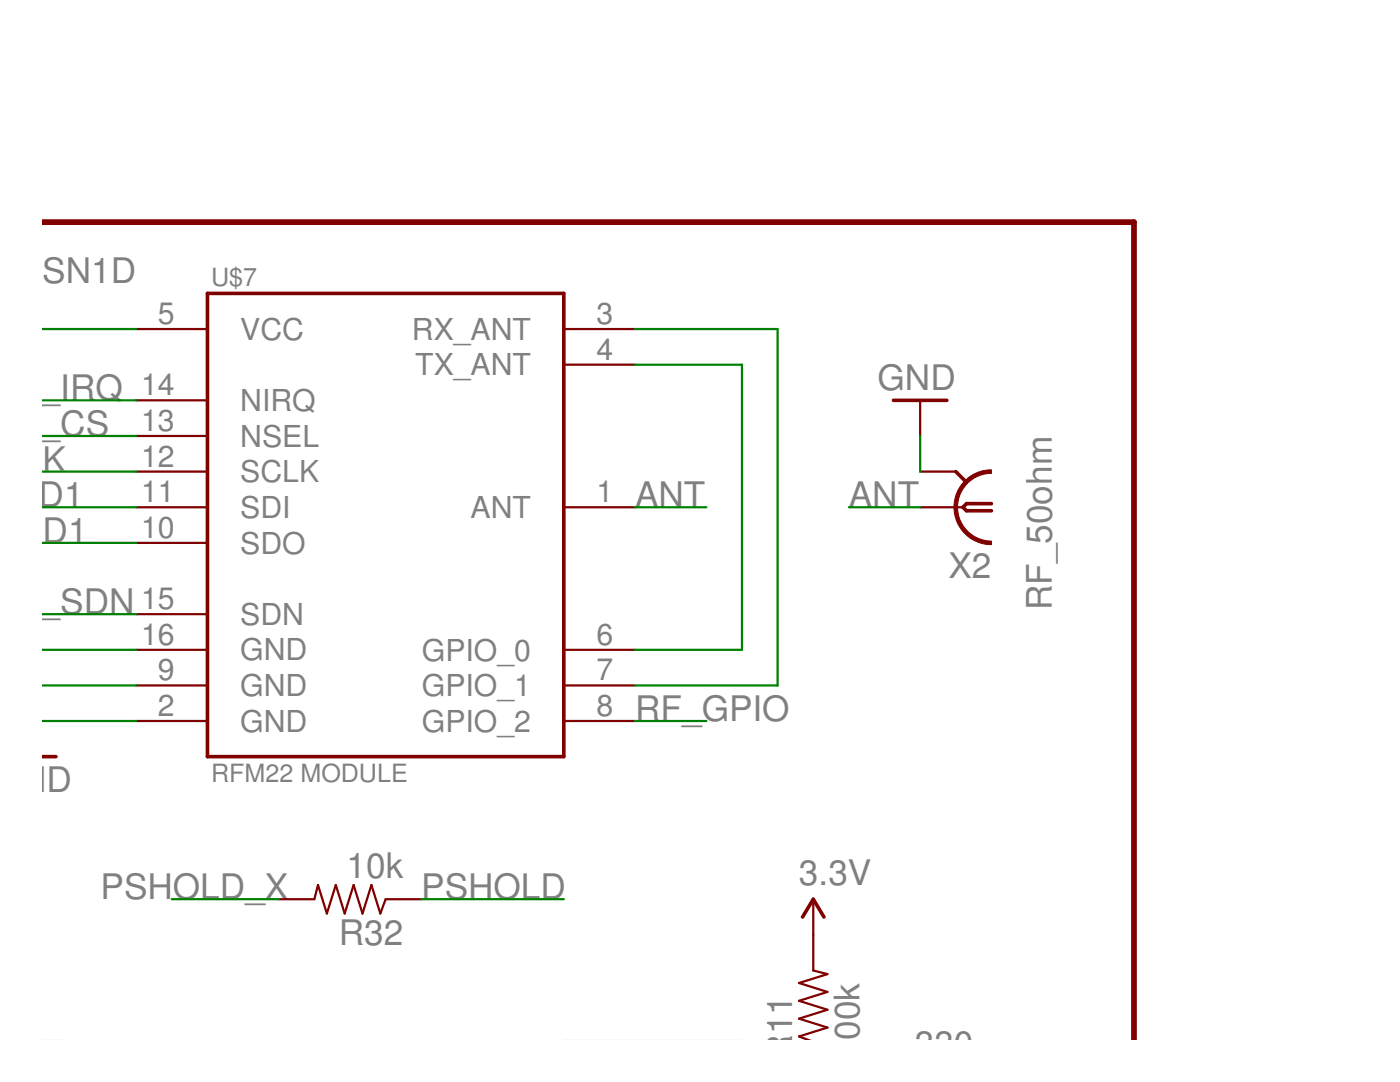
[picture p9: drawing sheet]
<svg xmlns="http://www.w3.org/2000/svg" width="279mm" height="216mm" viewBox="0 0 279 216" stroke-linecap="round" stroke-linejoin="round" font-family="sans-serif">
<g fill="#800000" stroke="#800000" stroke-width="1.1">
<path d="M8.5 44.3h217.8z"/>
<path d="M226.3 44.3v163.1z"/>
</g>
<g fill="#800000" stroke="#800000" stroke-width=".72">
<path d="M41.4 58.5v92.5z"/>
<path d="M41.4 151h71.1z"/>
<path d="M112.5 58.5v92.5z"/>
<path d="M41.4 58.5h71.1z"/>
<path d="M8.5 151h2.7z"/>
<path d="M190.8 94.1l2.1 2.1z"/>
<path d="M192.9 101.9h5z"/>
<path d="M192.2 101.2l.7 .7z"/>
<path d="M192.2 101.2l.7-.7z"/>
<path d="M192.9 100.5h5z"/>
<path d="M178.3 79.9h10.7z"/>
<path d="M162.3 179.4l2.1 3.6z"/>
<path d="M162.3 179.4l-2.1 3.6z"/>
</g>
<g fill="#800000" stroke="#800000" stroke-width=".44">
<path d="M27.2 65.7h14.2z"/>
<path d="M27.2 143.9h14.2z"/>
<path d="M27.2 122.6h14.2z"/>
<path d="M27.2 136.8h14.2z"/>
<path d="M27.2 129.7h14.2z"/>
<path d="M112.5 65.7h14.2z"/>
<path d="M112.5 72.8h14.2z"/>
<path d="M112.5 101.2h14.2z"/>
<path d="M112.5 129.7h14.2z"/>
<path d="M112.5 136.8h14.2z"/>
<path d="M112.5 143.9h14.2z"/>
<path d="M27.2 79.9h14.2z"/>
<path d="M27.2 87h14.2z"/>
<path d="M27.2 94.1h14.2z"/>
<path d="M27.2 101.2h14.2z"/>
<path d="M27.2 108.3h14.2z"/>
<path d="M183.6 101.2h7.2z"/>
<path d="M183.6 94.1h7.2z"/>
<path d="M190.8 101.2h1.4z"/>
<path d="M183.6 79.9v7.1z"/>
<path d="M162.3 186.5v7.2z"/>
<path d="M159.5 206.8l2.8 .6z"/>
<path d="M159.5 206.8l5.6-1.8z"/>
<path d="M159.5 203.3l5.6 1.7z"/>
<path d="M159.5 203.3l5.6-1.8z"/>
<path d="M159.5 199.7l5.6 1.8z"/>
<path d="M159.5 199.7l5.6-1.8z"/>
<path d="M159.5 196.1l5.6 1.8z"/>
<path d="M159.5 196.1l5.6-1.7z"/>
<path d="M162.3 193.7l2.8 .7z"/>
<path d="M162.3 179.4v7.1z"/>
<path d="M55.6 179.4h7.1z"/>
<path d="M77 179.4h7.1z"/>
<path d="M77 179.4l-1.1 2.9z"/>
<path d="M74.1 176.6l1.8 5.7z"/>
<path d="M74.1 176.6l-1.8 5.7z"/>
<path d="M70.6 176.6l1.7 5.7z"/>
<path d="M70.6 176.6l-1.8 5.7z"/>
<path d="M67 176.6l1.8 5.7z"/>
<path d="M67 176.6l-1.8 5.7z"/>
<path d="M63.5 176.6l1.7 5.7z"/>
<path d="M63.5 176.6l-.8 2.8z"/>
</g>
<path d="M192.6 95.9a7.4 7.4 0 0 1 5.3-2.2v.8a6.8 6.8 0 0 0-6.8 6.7 6.8 6.8 0 0 0 6.8 6.8v.7a7.5 7.5 0 0 1-7-4.6 7.5 7.5 0 0 1 1.7-8.2z" fill-rule="evenodd" fill="#800000" stroke="#800000" stroke-width=".2"/>
<g fill="#008000" stroke="#008000" stroke-width=".44">
<path d="M8.5 129.7h18.7z"/>
<path d="M8.5 136.8h18.7z"/>
<path d="M8.5 143.9h18.7z"/>
<path d="M183.6 87v7.1z"/>
<path d="M84.1 179.4h28.4z"/>
<path d="M8.5 87h18.7z"/>
<path d="M8.5 79.9h18.7z"/>
<path d="M8.5 122.6h18.7z"/>
<path d="M126.7 101.2h14.3z"/>
<path d="M169.4 101.2h14.2z"/>
<path d="M126.7 143.9h14.3z"/>
<path d="M8.5 65.7h18.7z"/>
<path d="M126.7 65.7h28.5z"/>
<path d="M155.2 65.7v71.1z"/>
<path d="M126.7 136.8h28.5z"/>
<path d="M126.7 72.8h21.4z"/>
<path d="M148.1 72.8v56.9z"/>
<path d="M126.7 129.7h21.4z"/>
<path d="M8.5 101.2h18.7z"/>
<path d="M8.5 108.3h18.7z"/>
<path d="M8.5 94.1h18.7z"/>
<path d="M34.3 179.4h21.3z"/>
</g>
<g font-size="7" fill="#808080">
<text x=".6" y="56.4">31SN1D</text>
<text x="175.1" y="77.7">GND</text>
<text x="3.8" y="79.9">F_IRQ</text>
<text x="3.8" y="87">F_CS</text>
<text x="3.4" y="94.1">CK</text>
<text x="3" y="101.2">XD1</text>
<text x="126.7" y="101.2">ANT</text>
<text x="169.4" y="101.2">ANT</text>
<text x="3.8" y="108.3">XD1</text>
<text x="189.3" y="115.4">X2</text>
<text x="3.8" y="122.5">F_SDN</text>
<text x="209.9" y="121.8" transform="rotate(-90 209.9 121.8)">RF_50ohm</text>
<text x="126.7" y="143.9">RF_GPIO</text>
<text x="4.2" y="158.1">ND</text>
<text x="20.1" y="179.4">PSHOLD_X</text>
<text x="69.2" y="175.2">10k</text>
<text x="84.1" y="179.4">PSHOLD</text>
<text x="159.5" y="176.6">3.3V</text>
<text x="67.6" y="188.6">R32</text>
<text x="158.1" y="211.4" transform="rotate(-90 158.1 211.4)">R11</text>
<text x="171.5" y="211.4" transform="rotate(-90 171.5 211.4)">100k</text>
<text x="182.6" y="210.7">330</text>
</g>
<g font-size="6" fill="#808080">
<text x="31.5" y="64.7">5</text>
<text x="119.1" y="64.7">3</text>
<text x="47.9" y="67.8">VCC</text>
<text x="82.2" y="67.8">RX_ANT</text>
<text x="119.1" y="71.8">4</text>
<text x="82.9" y="74.9">TX_ANT</text>
<text x="28.2" y="78.9">14</text>
<text x="47.9" y="82">NIRQ</text>
<text x="28.2" y="86">13</text>
<text x="47.9" y="89.1">NSEL</text>
<text x="28.2" y="93.1">12</text>
<text x="28.2" y="100.2">11</text>
<text x="47.9" y="96.2">SCLK</text>
<text x="119.1" y="100.2">1</text>
<text x="28.2" y="107.3">10</text>
<text x="47.9" y="103.3">SDI</text>
<text x="93.9" y="103.4">ANT</text>
<text x="47.9" y="110.5">SDO</text>
<text x="28.2" y="121.5">15</text>
<text x="47.9" y="124.7">SDN</text>
<text x="28.2" y="128.7">16</text>
<text x="47.9" y="131.8">GND</text>
<text x="84.2" y="131.8">GPIO_0</text>
<text x="119.1" y="128.7">6</text>
<text x="31.5" y="135.8">9</text>
<text x="119.1" y="135.8">7</text>
<text x="31.5" y="142.9">2</text>
<text x="47.9" y="138.9">GND</text>
<text x="84.2" y="138.9">GPIO_1</text>
<text x="119.1" y="142.9">8</text>
<text x="47.9" y="146">GND</text>
<text x="84.2" y="146">GPIO_2</text>
</g>
<g font-size="5" fill="#808080">
<text x="42.1" y="57.1">U$7</text>
<text x="42.1" y="156">RFM22 MODULE</text>
</g>
</svg>
